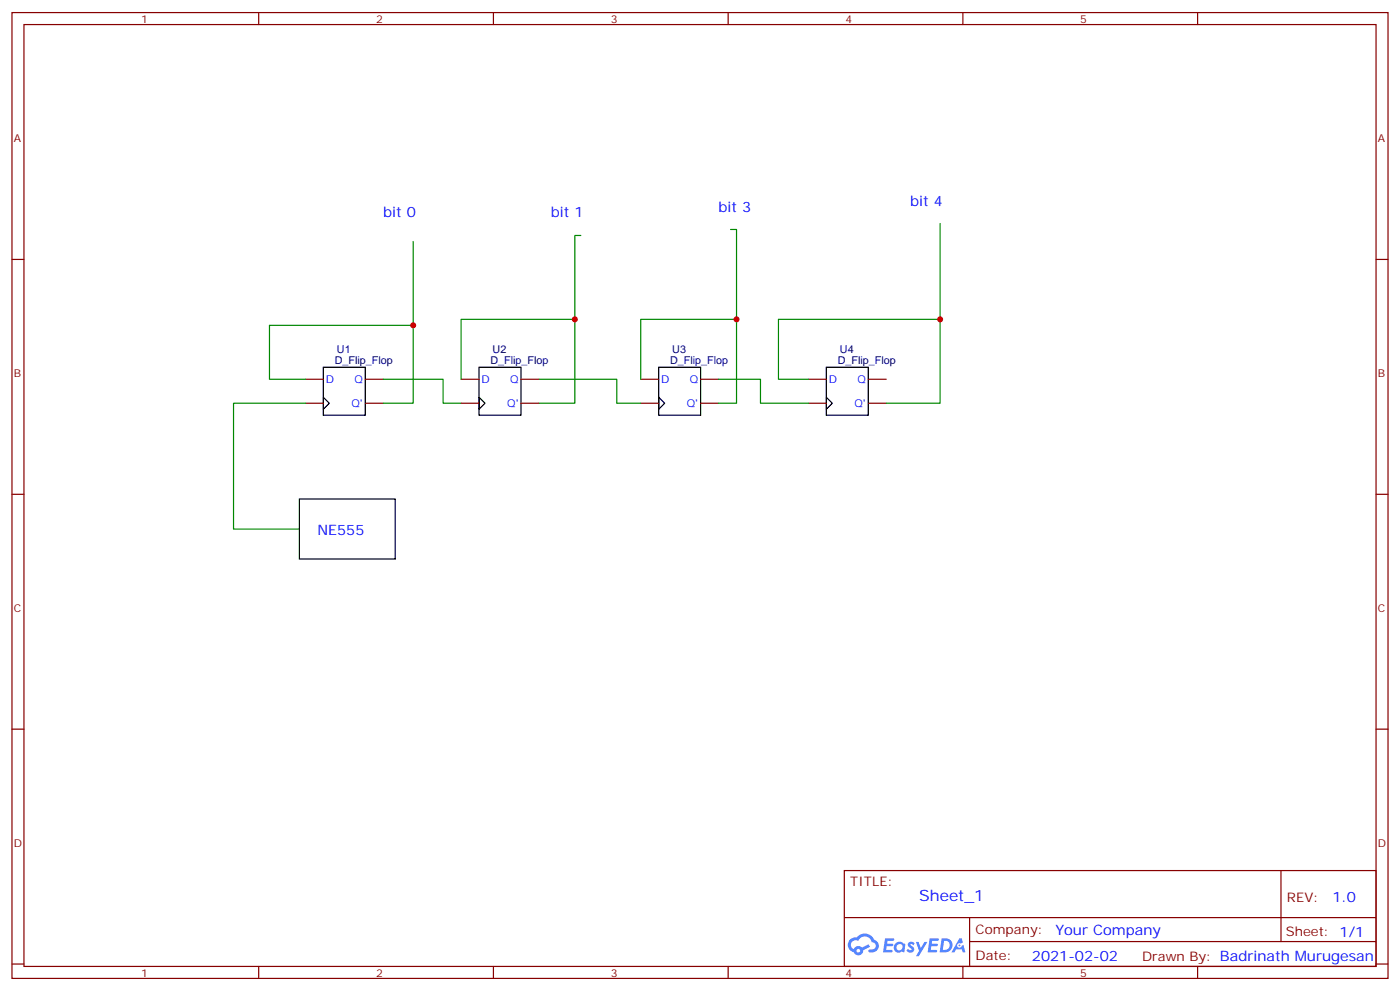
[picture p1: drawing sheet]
<svg xmlns="http://www.w3.org/2000/svg" width="412mm" height="292mm" viewBox="0 0 412 292" stroke-linecap="round" stroke-linejoin="round" font-family="sans-serif">
<g fill="none" stroke="#870000" stroke-width=".35">
<path d="M3.5 3.7h405.4v284.3h-405.4zM7.1 7.2h398.2v277.3h-398.2zM76.2 3.7v3.5M145.3 3.7v3.5M214.5 3.7v3.5M283.6 3.7v3.5M352.8 3.7v3.5M3.5 76.4h3.6M405.3 76.4h3.6M3.5 145.5h3.6M405.3 145.5h3.6M3.5 214.7h3.6"/>
<path d="M405.3 214.7h3.6M248.7 256.3h156.6v28.2h-156.6zM377.3 256.3v20.9M248.7 270.1h156.5M285.6 277.2h119.6M285.6 270.1v14.2M3.5 283.8h3.6M76.2 284.5v3.5M145.3 284.5v3.5M214.5 284.5v3.5M283.6 284.5v3.5M352.8 284.5v3.5"/>
<path d="M405.3 283.8h3.6"/>
</g>
<g fill="#5487ff">
<path d="M267.7 277.5a1.22 1.22 0 0 1 1.7 .2l-.4 .6a.47 .47 0 0 0-.3-.4 .47 .47 0 0 0-.5 .2l.1 .2a1.14 1.14 0 0 1 .8 1.8 1.14 1.14 0 0 1-1.9 0l-.2-.2 .5-.6 .7 .5a.29 .29 0 0 0 .3-.3 .29 .29 0 0 0-.2-.3 1.04 1.04 0 0 1-.6-1.7z"/>
<path d="M260.7 276.2h2.4l.3 .2-.2 .5-1.8 .1-.1 .8h1.5l.3 .4-.3 .4h-1.6l-.2 1.1h1.7l.2 .3-.2 .3-2.6 .1z"/>
<path d="M273.8 276.2h2.4l.3 .2-.1 .5-1.8 .1-.2 .8h1.6l.3 .4-.4 .4-1.6-.1-.1 1.1 1.7 .1 .2 .3-.2 .3-2.6 .1z"/>
<path d="M282.6 276.2h.7l.3 1.3-.6 .3a.69 .69 0 0 0-1 .3 .69 .69 0 0 0 .4 .9 .69 .69 0 0 0 .9-.6l.5-.2 .6 2.2h-.8l-.2-.9h-1.8l-.5 .9h-.8z"/>
<path d="M269.8 277.3h.8l.6 1.8 1.1-1.8h.9l-2.6 4.2h-.8l.9-1.5z"/>
<path d="M277.4 276.2l-.6 4.2h1.3a2.11 2.11 0 0 0 2.5-2.1 2.11 2.11 0 0 0-2.5-2.1zM278.1 277a1.39 1.39 0 0 1 1.7 1.4 1.39 1.39 0 0 1-1.8 1.2h-.3z"/>
<path d="M263.7 277.8a1.54 1.54 0 0 0-.1 2.2 1.54 1.54 0 0 0 2.2 .1l.6 .3 .3-2.3-.2-.3h-.4a1.49 1.49 0 0 0-2.4 0zM264 278.8a.94 .94 0 0 1 1.8 0 .94 .94 0 0 1-1.8 0z"/>
<path d="M250.4 276.6a2.18 2.18 0 0 0 1.1 3.7 1.44 1.44 0 0 0 1.6 .9 1.44 1.44 0 0 0 1.2-1.4l2-1.1-.5-.7-1.9 1a1.47 1.47 0 0 0-2.4 .4 1.39 1.39 0 0 1-.7-1.9 1.39 1.39 0 0 1 2-.5 2.12 2.12 0 0 1 2.2-1.3 2.12 2.12 0 0 1 1.9 1.7 1.14 1.14 0 0 1 1.1 1.4 1.14 1.14 0 0 1-1.7 .7 .43 .43 0 0 0-.5 .4 .43 .43 0 0 0 .4 .5 1.98 1.98 0 0 0 2.5-1.2 1.98 1.98 0 0 0-1.2-2.6 3.1 3.1 0 0 0-5.3-.6l-.9 .1zM252.3 279.9a.55 .55 0 0 1 1.1 0 .55 .55 0 0 1-1.1 0z"/>
<circle cx="282.6" cy="278.3" r=".26"/>
</g>
<path d="M95.2 108.1h12.4v14.1h-12.4zM95.2 116.9l1.8 1.8-1.8 1.8zM141.1 108.1h12.4v14.1h-12.4zM141.1 116.9l1.8 1.8-1.8 1.8zM194 108.1h12.4v14.1h-12.4zM194 116.9l1.8 1.8-1.8 1.8zM243.4 108.1h12.4v14.1h-12.4zM243.4 116.9l1.8 1.8-1.8 1.8zM88.2 146.9h28.2v17.7h-28.2z" fill="none" stroke="#000" stroke-width=".35"/>
<g fill="none" stroke="#870000" stroke-width=".35">
<path d="M90 111.7h5.2M90 118.7h5.2M107.6 111.7h5.3M107.6 118.7h5.3M135.8 111.7h5.3M135.8 118.7h5.3M153.5 111.7h5.2M153.5 118.7h5.2M188.7 111.7h5.3M188.7 118.7h5.3M206.4 111.7h5.3M206.4 118.7h5.3"/>
<path d="M238.1 111.7h5.3M238.1 118.7h5.3M255.8 111.7h5.3M255.8 118.7h5.3"/>
</g>
<path d="M121.7 71.1v24.7M171.1 69.3h-1.8v24.7M215.2 67.6h1.8v26.4M276.9 65.8v28.2M90 111.7h-10.6v-15.9h42.3v22.9h-8.8M90 118.7h-21.2v37.1h19.4M112.9 111.7h17.6v7h5.3M135.8 111.7v-17.7h33.5v24.7h-10.6M158.7 111.7h23v7h7M188.7 111.7v-17.7h28.3v24.7h-5.3M211.7 111.7h12.3v7h14.1M238.1 111.7h-8.8v-17.7h47.6v24.7h-15.8" fill="none" stroke="#008700" stroke-width=".35"/>
<g fill="#c00">
<circle cx="121.7" cy="95.8" r=".88"/>
<circle cx="169.3" cy="94" r=".88"/>
<circle cx="217" cy="94" r=".88"/>
<circle cx="276.9" cy="94" r=".88"/>
</g>
<text font-size="4.6" fill="#00f" x="270.8" y="265.3">Sheet_1</text>
<g font-size="4.2" fill="#00f">
<text x="112.9" y="64">bit 0</text>
<text x="162.3" y="64">bit 1</text>
<text x="211.7" y="62.3">bit 3</text>
<text x="268.1" y="60.5">bit 4</text>
<text x="93.5" y="157.5">NE555</text>
<text x="392.5" y="265.6">1.0</text>
<text x="310.9" y="275.1">Your Company</text>
<text x="304" y="282.9">2021-02-02</text>
</g>
<g font-size="3.9" fill="#800">
<text x="250.5" y="260.9">TITLE:</text>
<text x="379.1" y="265.6">REV:</text>
<text x="287.4" y="275.1">Company:</text>
<text x="378.7" y="275.7">Sheet: 1/1</text>
<text x="287.4" y="282.8">Date:</text>
<text x="336.4" y="282.8">Drawn By: Badrinath Murugesan</text>
</g>
<g font-size="3.2" fill="#800">
<text x="41.6" y="6.7">1</text>
<text x="110.8" y="6.7">2</text>
<text x="179.9" y="6.7">3</text>
<text x="249.1" y="6.7">4</text>
<text x="318.2" y="6.7">5</text>
<text x="4.1" y="41.8">A</text>
<text x="405.9" y="41.8">A</text>
<text x="4.1" y="110.9">B</text>
<text x="405.9" y="110.9">B</text>
<text x="4.1" y="180.1">C</text>
<text x="405.9" y="180.1">C</text>
<text x="4.1" y="249.2">D</text>
<text x="405.9" y="249.2">D</text>
<text x="41.6" y="287.5">1</text>
<text x="110.8" y="287.5">2</text>
<text x="179.9" y="287.5">3</text>
<text x="249.1" y="287.5">4</text>
<text x="318.2" y="287.5">5</text>
</g>
<g font-size="3.2" fill="#000080">
<text x="98.6" y="107.1">D_Flip_Flop</text>
<text x="99.3" y="103.9">U1</text>
<text x="144.5" y="107.1">D_Flip_Flop</text>
<text x="145.1" y="103.9">U2</text>
<text x="197.4" y="107.1">D_Flip_Flop</text>
<text x="198" y="103.9">U3</text>
<text x="246.8" y="107.1">D_Flip_Flop</text>
<text x="247.4" y="103.9">U4</text>
</g>
<g font-size="3.2" fill="#00f">
<text x="96" y="112.7">D</text>
<text x="104.4" y="112.7">Q</text>
<text x="141.8" y="112.7">D</text>
<text x="150.3" y="112.7">Q</text>
<text x="194.7" y="112.7">D</text>
<text x="203.2" y="112.7">Q</text>
<text x="244.1" y="112.7">D</text>
<text x="252.6" y="112.7">Q</text>
<text x="103.5" y="119.8">Q'</text>
<text x="149.4" y="119.8">Q'</text>
<text x="202.3" y="119.8">Q'</text>
<text x="251.7" y="119.8">Q'</text>
</g>
</svg>
